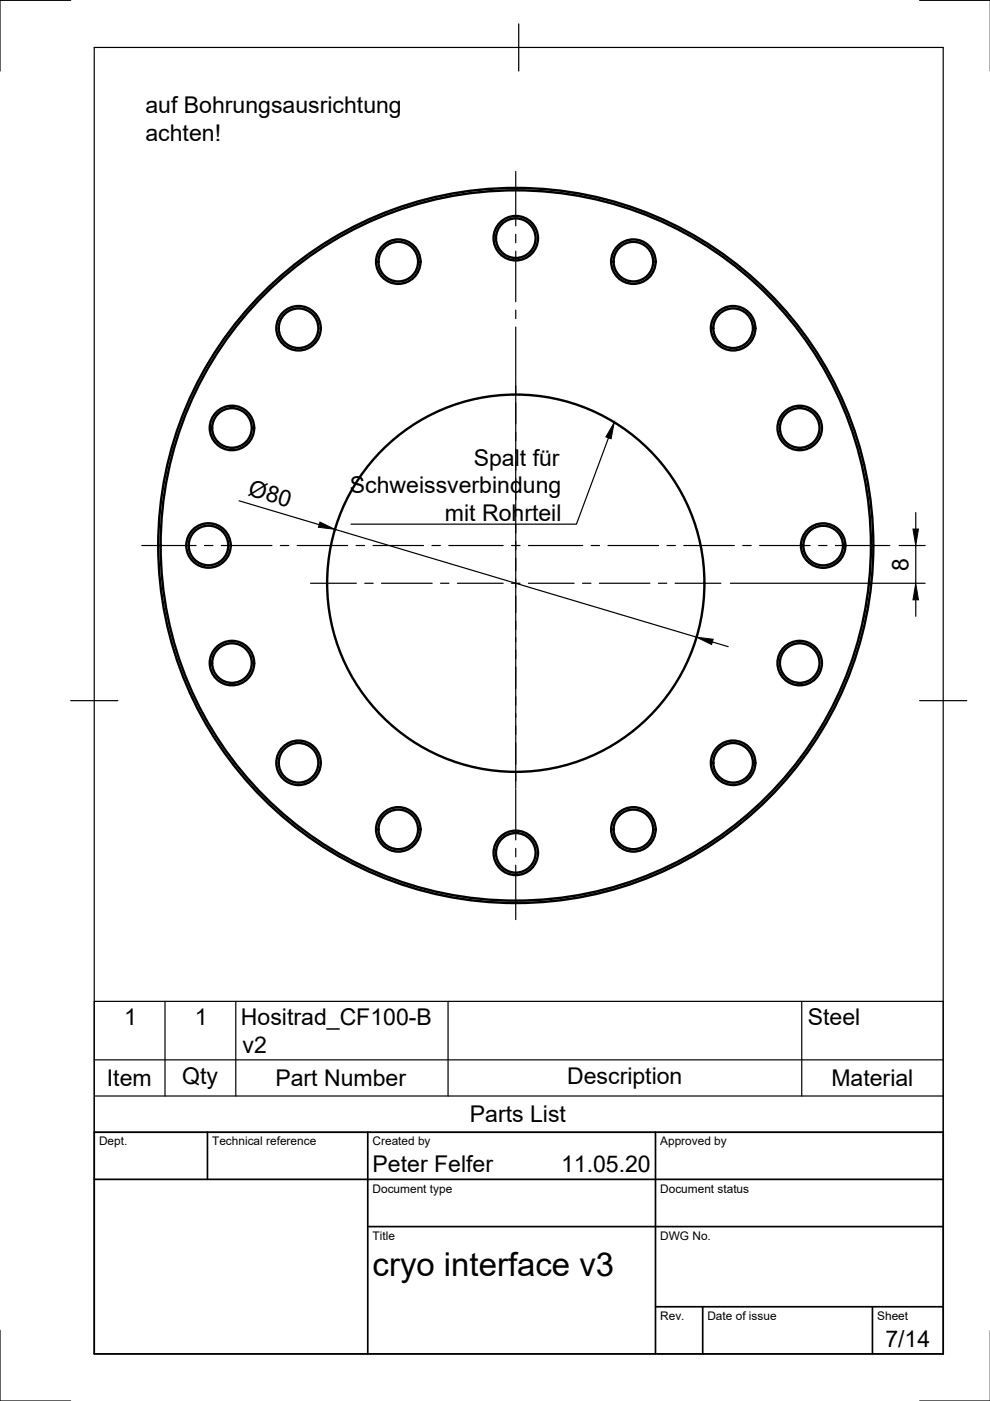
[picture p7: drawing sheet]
<svg xmlns="http://www.w3.org/2000/svg" width="210mm" height="297mm" viewBox="0 0 210 297" stroke-linecap="round" stroke-linejoin="round" font-family="sans-serif">
<!-- layer: Visible -->
<g fill="none" stroke="#000" stroke-width=".51">
<circle cx="84.4" cy="55.5" r="4.7"/>
<circle cx="84.4" cy="55.5" r="4.2"/>
<circle cx="109.4" cy="50.5" r="4.7"/>
<circle cx="109.4" cy="50.5" r="4.2"/>
<circle cx="134.3" cy="55.5" r="4.7"/>
<circle cx="134.3" cy="55.5" r="4.2"/>
<circle cx="63.3" cy="69.6" r="4.7"/>
<circle cx="63.3" cy="69.6" r="4.2"/>
<circle cx="155.4" cy="69.6" r="4.7"/>
<circle cx="155.4" cy="69.6" r="4.2"/>
<circle cx="49.2" cy="90.7" r="4.7"/>
<circle cx="49.2" cy="90.7" r="4.2"/>
<circle cx="169.6" cy="90.7" r="4.7"/>
<circle cx="169.6" cy="90.7" r="4.2"/>
<circle cx="44.2" cy="115.7" r="4.7"/>
<circle cx="44.2" cy="115.7" r="4.2"/>
<circle cx="109.3" cy="115.7" r="75.8"/>
<circle cx="109.4" cy="115.7" r="75.3"/>
<circle cx="174.5" cy="115.7" r="4.7"/>
<circle cx="174.5" cy="115.7" r="4.2"/>
<circle cx="109.4" cy="123.7" r="40"/>
<circle cx="49.2" cy="140.6" r="4.7"/>
<circle cx="49.2" cy="140.6" r="4.2"/>
<circle cx="169.6" cy="140.6" r="4.7"/>
<circle cx="169.6" cy="140.6" r="4.2"/>
<circle cx="63.3" cy="161.7" r="4.7"/>
<circle cx="63.3" cy="161.7" r="4.2"/>
<circle cx="84.4" cy="175.8" r="4.7"/>
<circle cx="84.4" cy="175.8" r="4.2"/>
<circle cx="134.3" cy="175.8" r="4.7"/>
<circle cx="134.3" cy="175.8" r="4.2"/>
<circle cx="155.4" cy="161.7" r="4.7"/>
<circle cx="155.4" cy="161.7" r="4.2"/>
<circle cx="109.4" cy="180.8" r="4.7"/>
<circle cx="109.4" cy="180.8" r="4.2"/>
</g>
<!-- layer: Border -->
<path d="M15 .1h-15v15M20 10.1h180v276.9h-180zM110 5.1v10M195 .1h15M15 148.6h10M195 148.6h10M0 282.1v14.9h15M195 297h15" fill="none" stroke="#000" stroke-width=".25"/>
<!-- layer: TitleBlock -->
<path d="M20 240.1h180v46.9h-180zM20 250h180M44 240.1v9.9M78 240.1v46.9M139 240.1v46.9M78 260.1h122M139 277.1h61M149 277.1v9.9M185 277.1v9.9" fill="none" stroke="#000" stroke-width=".36"/>
<!-- layer: Parts Lists -->
<path d="M20 212.3h180v27.8h-180zM35 212.3v20.1M50 212.3v20.1M95 212.3v20.1M170 212.3v20.1M20 232.4h180M20 224.7h180" fill="none" stroke="#000" stroke-width=".25"/>
<!-- layer: FD_Dimensions -->
<path d="M50.7 106.2l17 5M71 112.2l76.7 22.9M190.6 115.7h5.6M194.2 108.7v3.5M194.2 115.7v8M151 136.1l3.4 1M154.9 123.7h41.3M194.2 127.2v3.5" fill="none" stroke="#000" stroke-width=".25"/>
<path d="M67.8 110.7l3.2 1.5-3.5-.4zM193.6 112.2h1.1l-.5 3.5zM147.7 135.1l3.5 .4-.3 1.2zM194.2 123.7l.5 3.5h-1.1z" fill="#000" stroke="#000" stroke-width=".21"/>
<!-- layer: Smart Centers -->
<g fill="none" stroke="#000" stroke-width=".25">
<path d="M109.3 36.4v11.5M109.3 49.7v1.8M109.3 53.3v10.7M109.3 65.8v1.7M109.3 69.3v10.7M109.3 80.2v87M30.1 115.7h11.5M43.4 115.7h1.7M46.9 115.7h10.8M59.4 115.7h1.8M63 115.7h10.7M75.5 115.7h1.8"/>
<path d="M79.1 115.7h10.7M91.6 115.7h1.8M95.1 115.7h11.6M108.5 115.7h1.8M112 115.7h11.5M125.3 115.7h1.8M128.9 115.7h10.7M141.4 115.7h1.8M145 115.7h10.7M157.5 115.7h1.8M161.1 115.7h10.7M173.6 115.7h1.7"/>
<path d="M177.1 115.7h11.6M65.8 123.7h9.7M77.3 123.7h1.8M80.9 123.7h10.7M93.4 123.7h1.8M97 123.7h9.7M108.5 123.7h1.8M112 123.7h9.7M123.5 123.7h1.8M127.1 123.7h10.7M139.6 123.7h1.8M143.2 123.7h9.6"/>
<path d="M109.3 167.4v10.7M109.3 179.9v1.8M109.3 183.4v11.6"/>
</g>
<!-- layer: Leaders -->
<path d="M130.2 89.6l-.6 3.4-1.1-.4z" fill="#000" stroke="#000" stroke-width=".21"/>
<path d="M129 92.8l-6.8 18.3h-47.8" fill="none" stroke="#000" stroke-width=".25"/>
<text font-size="7" x="79" y="270.6">cryo interface v3</text>
<g font-size="4.9">
<text x="30.8" y="24.1">auf Bohrungsausrichtung</text>
<text x="30.8" y="29.9">achten!</text>
<text x="100.4" y="98.7">Spalt für</text>
<text x="52.4" y="105" transform="rotate(17 52.4 105)">Ø80</text>
<text x="74.2" y="104.6">Schweissverbindung</text>
<text x="94.3" y="110.4">mit Rohrteil</text>
<text x="192.6" y="121" transform="rotate(-90 192.6 121)">8</text>
<text x="26.3" y="217.3">1</text>
<text x="41.3" y="217.3">1</text>
<text x="51.1" y="217.4">Hositrad_CF100-B</text>
<text x="171.3" y="217.4">Steel</text>
<text x="51.4" y="223.2">v2</text>
<text x="22.7" y="230.3">Item</text>
<text x="38.6" y="229.8">Qty</text>
<text x="58.4" y="230.3">Part Number</text>
<text x="120.2" y="229.8">Description</text>
<text x="176.3" y="230.3">Material</text>
<text x="99.6" y="237.9">Parts List</text>
<text x="79" y="248.5">Peter Felfer</text>
<text x="119" y="248.5">11.05.20</text>
<text x="187.7" y="285.7">7/14</text>
</g>
<g font-size="2.5">
<text x="21" y="242.9">Dept.</text>
<text x="45" y="242.9">Technical reference</text>
<text x="79" y="242.9">Created by</text>
<text x="140" y="242.9">Approved by</text>
<text x="79" y="252.8">Document type</text>
<text x="140" y="252.8">Document status</text>
<text x="79" y="262.9">Title</text>
<text x="140" y="262.9">DWG No.</text>
<text x="140" y="279.9">Rev.</text>
<text x="150" y="279.9">Date of issue</text>
<text x="186" y="279.9">Sheet</text>
</g>
</svg>
